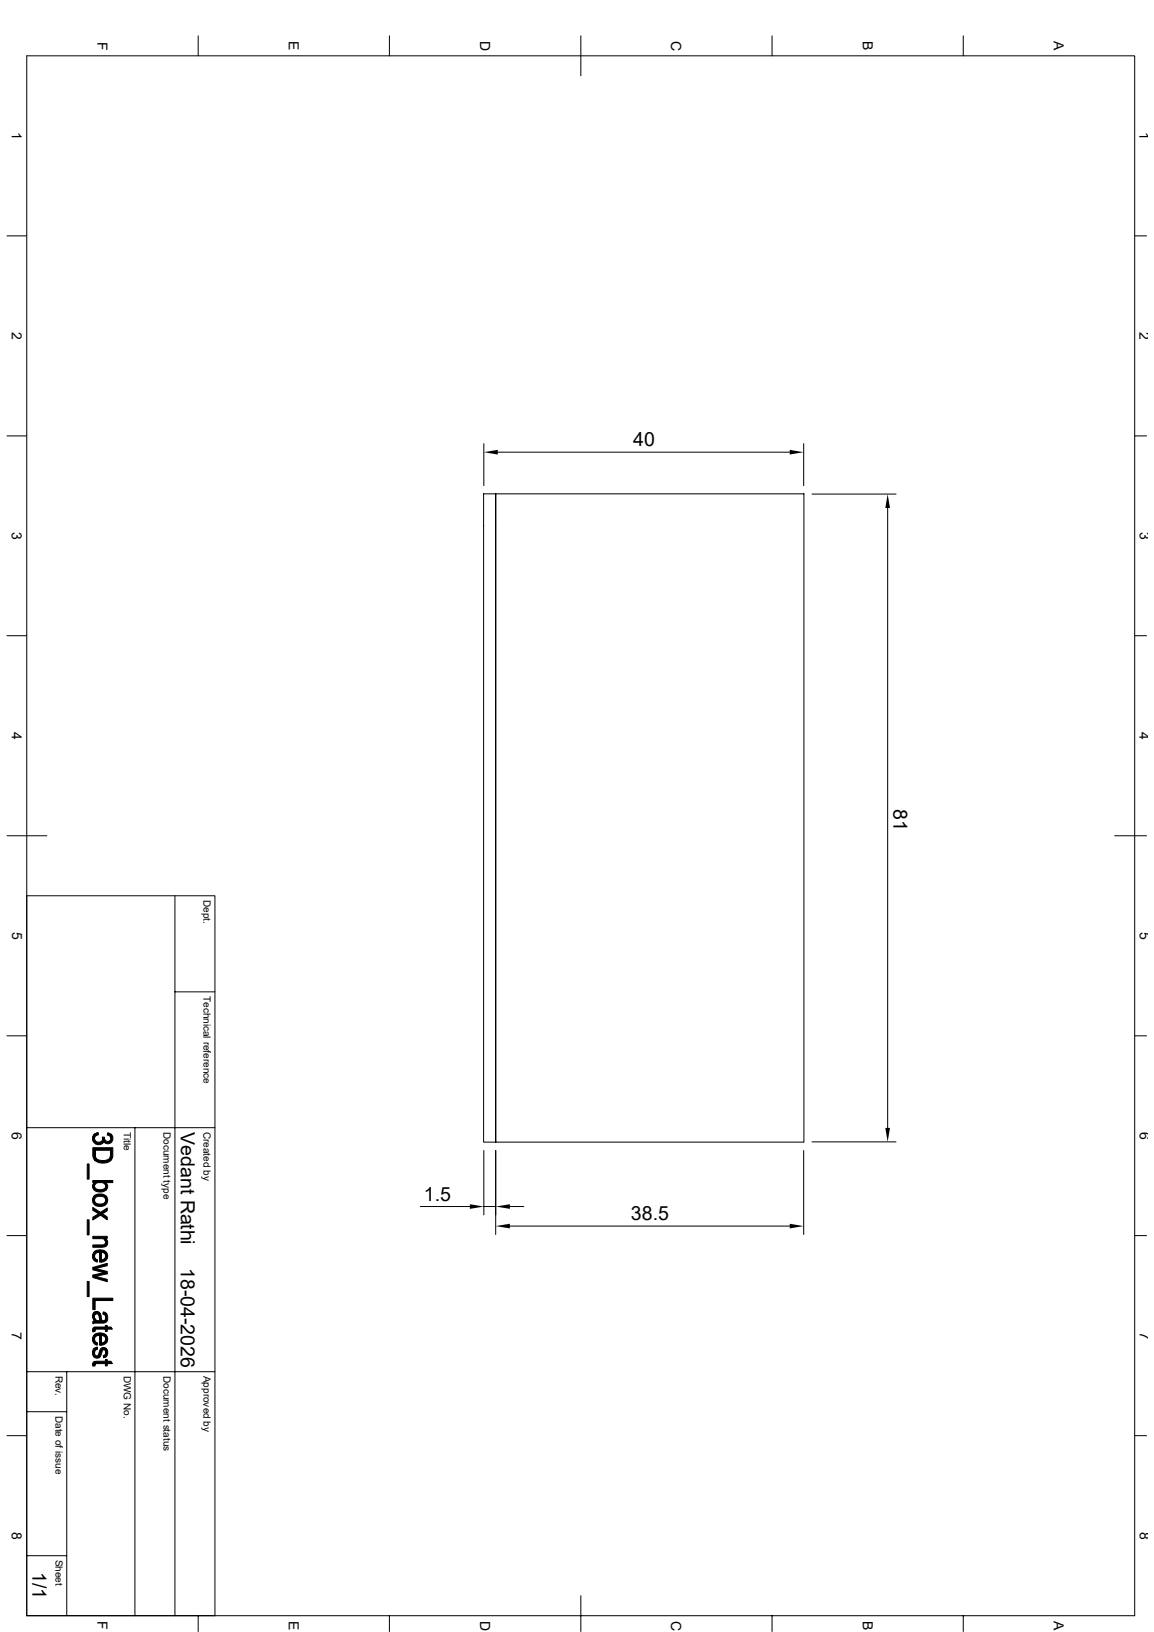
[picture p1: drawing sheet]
<svg xmlns="http://www.w3.org/2000/svg" width="210mm" height="297mm" viewBox="0 0 210 297" stroke-linecap="round" stroke-linejoin="round" font-family="sans-serif">
<g fill="none" stroke="#000" stroke-width=".18">
<path d="M4.9 10.2h201.6v283.8h-201.6zM36.1 6.5v3.7M70.9 6.5v3.7M105.7 6.5v7.3M140.5 6.5v3.7M175.3 6.5v3.7M1.3 42.9h3.6M206.5 42.9h2.2M1.3 79.3h3.6M206.5 79.3h2.2M88 89.9h2.2v118h-2.2zM88.1 80.7v7.7"/>
<path d="M90.2 89.9h56.1v118h-56.1zM90.6 82.3h53.1M146.3 80.7v7.7M147.8 89.9h15.3M161.5 92.5v112.8M1.3 115.7h3.6M206.5 115.7h2.2M1.3 152.1h7.2M202.9 152.1h5.8M4.9 163h34.2v131M31.8 163v131M1.3 188.5h3.6"/>
<path d="M31.8 180.5h7.3M206.5 188.5h2.2M4.9 205.2h34.2M24.6 205.2v88.8M76.5 219.6h9M88.1 209.4v11.7M88.1 219.6h2.1M90.2 209.4v15.3M92.8 219.6h2.5M146.3 209.4v15.3M147.8 207.8h15.3M1.3 224.9h3.6"/>
<path d="M92.8 223.1h50.9M206.5 224.9h2.2M4.9 256.9h7.2M4.9 249.6h34.2M12.1 249.6v44.4M1.3 261.3h3.6M206.5 261.3h2.2M4.9 283.1h7.2M36.1 294v2.9M70.9 294v2.9M105.7 290.4v6.5M140.5 294v2.9"/>
<path d="M175.3 294v2.9"/>
</g>
<g fill="#000" stroke="#000" stroke-width=".18">
<path d="M15.9 211.8h.3v2.8h-.3z" fill-rule="evenodd"/>
<path d="M17.1 215.3l.1-.1v.7z" fill-rule="evenodd"/>
<path d="M17.2 206.4l.7-.3v.4l-.5 .3-.2 .4z" fill-rule="evenodd"/>
<path d="M17.1 206.5l.1-.1v.8a.74 .74 0 0 0 .7 .7 .74 .74 0 0 0 .8-.7v.8a1.12 1.12 0 0 1-1.5 0 1.12 1.12 0 0 1-.1-1.5z" fill-rule="evenodd"/>
<path d="M18.6 206.9l.4 .1v.9l-.1-.2-.2 .3z" fill-rule="evenodd"/>
<path d="M17.2 217.6a1.89 1.89 0 0 1 2 0v.8a1.08 1.08 0 0 0-1.8-.5l-.2 .5z" fill-rule="evenodd"/>
<path d="M17.1 215.3l.1 .6a1.19 1.19 0 0 0 1.9 .4l.1-.3v-.8a.96 .96 0 0 1 .3 1.2 .96 .96 0 0 1-1.1 .5 1.11 1.11 0 0 1-1.2-.3 1.11 1.11 0 0 1-.1-1.3z" fill-rule="evenodd"/>
<path d="M17.1 217.7l.1-.1v.8a1.14 1.14 0 0 0 1.9 .4l.1-.2v-1a1.16 1.16 0 0 1 .2 1.4 1.16 1.16 0 0 1-1.4 .5 1.12 1.12 0 0 1-1.1-.5 1.12 1.12 0 0 1 .2-1.3z" fill-rule="evenodd"/>
<path d="M17.3 209.3v.8a1.11 1.11 0 0 0 1.5 1.1 1.08 1.08 0 0 0 1.3-1.1l.1 1.1a2.48 2.48 0 0 1-2.9 0z" fill-rule="evenodd"/>
<path d="M19.6 206.2l.6 .2v.8l-.3-.5-.4-.1z" fill-rule="evenodd"/>
<path d="M19 207.1a.6 .6 0 0 0 .5 .6 .6 .6 0 0 0 .7-.5v-.8a.96 .96 0 0 1 .1 1.4 .96 .96 0 0 1-1.3 .1z" fill-rule="evenodd"/>
<path d="M16.9 208.9h3.6v1.6l-.2 .6-.1 .1-.1-1.9h-2.8v1.9l-.4-.8z" fill-rule="evenodd"/>
<path d="M16.9 214.8h3.6v.4h-1.3v.7a1.16 1.16 0 0 0-1.8-.5l-.2 .2v-.4h-.3z" fill-rule="evenodd"/>
<path d="M15.9 222h.3v2.7h-.3z" fill-rule="evenodd"/>
<path d="M15.9 233.2h.3v2.8h-.3z" fill-rule="evenodd"/>
<path d="M17.2 239.6v.8z" fill-rule="evenodd"/>
<path d="M17.1 227.9l.1-.1 .1 1.2 .4 .3v.4a1.1 1.1 0 0 1-.6-1.8z" fill-rule="evenodd"/>
<path d="M17 238.9a.8 .8 0 0 1 1.2 .2v1.3l-.1-.7a.46 .46 0 0 0-.3-.6 .46 .46 0 0 0-.6 .4l-.1 .8a1.2 1.2 0 0 1-.1-1.4z" fill-rule="evenodd"/>
<path d="M16.9 219.8l1.4 .8-.4 .3-1-.6z" fill-rule="evenodd"/>
<path d="M19.2 225.4v.7z" fill-rule="evenodd"/>
<path d="M17.3 227.7a1.79 1.79 0 0 1 1.9 .1v.8l-.1-.4-.6-.3v1.8h-.4v-1.8l-.7 .2-.2 .5z" fill-rule="evenodd"/>
<path d="M18.8 238.8l.4 .1v.9v-.2a.49 .49 0 0 0-.5-.5z" fill-rule="evenodd"/>
<path d="M16.9 221.5l2.6-1.7v.5l-2.6 1.7z" fill-rule="evenodd"/>
<path d="M18.3 221.1l.3-.2 .3 .2 .6 .4v.5z" fill-rule="evenodd"/>
<path d="M16.9 225h2.6v.4h-.3l-.1 .4-.2-.3-.3-.1h-1.7z" fill-rule="evenodd"/>
<path d="M16.9 230.7l2.6 .7v.4l-2.6-.7z" fill-rule="evenodd"/>
<path d="M16.9 230.7l2.6-.8v.4l-2.1 .6z" fill-rule="evenodd"/>
<path d="M16.9 232.1l2-.5 .6 .2-2 .5z" fill-rule="evenodd"/>
<path d="M16.9 232.1l2.6 .7v.5l-2.6-.8z" fill-rule="evenodd"/>
<path d="M16.9 226.6h1.7a.59 .59 0 0 0 .6-.5v-.7a.87 .87 0 0 1 .3 1.1 .87 .87 0 0 1-1 .5h-1.6z" fill-rule="evenodd"/>
<path d="M18.5 227.9v1.4h.1l.4-.1 .2-.5v-.9a1.09 1.09 0 0 1 .3 1.2 1.09 1.09 0 0 1-1 .7z" fill-rule="evenodd"/>
<path d="M17.2 239.9l.4 .4 .6 .1v-1.3l.3 .8a.4 .4 0 0 0 .4 .5 .4 .4 0 0 0 .3-.6v-.9a1.03 1.03 0 0 1 .4 1.1 1.03 1.03 0 0 1-.8 .8h-1.6l-.3 .1v-.4l.3-.1z" fill-rule="evenodd"/>
<path d="M16.9 236.3h3.6v.4h-3.2v1.6h-.4z" fill-rule="evenodd"/>
<path d="M16.9 241.7l.4-.2v.8l-.4 .1z" fill-rule="evenodd"/>
<path d="M17.1 247.8h.2v.8h-.4l-.1-.4z" fill-rule="evenodd"/>
<path d="M17.1 243l.1-.1 .1 1.2 .4 .3v.4a1.1 1.1 0 0 1-.6-1.8z" fill-rule="evenodd"/>
<path d="M17.2 245.4l.5-.2v.4l-.3 .1-.2 .5z" fill-rule="evenodd"/>
<path d="M17.2 242.9a1.69 1.69 0 0 1 2 0v.8l-.1-.4-.6-.3v1.8h-.4v-1.8l-.7 .2-.2 .6z" fill-rule="evenodd"/>
<path d="M17.1 245.4h.1v.8a.44 .44 0 0 0 .4 .6 .44 .44 0 0 0 .4-.6 .82 .82 0 0 1 .4-.8 .82 .82 0 0 1 .9 0l-.1 .8v-.2a.35 .35 0 0 0-.3-.4 .35 .35 0 0 0-.4 .5 1.11 1.11 0 0 1-.8 1.1 1.06 1.06 0 0 1-.6-1.8z" fill-rule="evenodd"/>
<path d="M18.5 243v1.4h.1l.4-.1 .2-.4v-1a1.09 1.09 0 0 1 .3 1.2 1.09 1.09 0 0 1-1 .7z" fill-rule="evenodd"/>
<path d="M19.3 245.4a.99 .99 0 0 1 .3 1 .99 .99 0 0 1-.8 .7v-.4l.3-.1 .1-.3z" fill-rule="evenodd"/>
<path d="M17.3 241.5h1.9v-.3h.3v.3h.7l.2 .4h-.9v.4h-.3v-.4h-1.7l-.2 .2z" fill-rule="evenodd"/>
<path d="M17.3 247.8l1.9-.1v-.3h.3v.3h.7l.2 .5h-.9v.4h-.3v-.4h-1.8l-.1 .2z" fill-rule="evenodd"/>
</g>
<path d="M88.1 82.3l2.5-.4v.8zM143.7 81.9l2.6 .4-2.6 .4zM161.5 89.9l.5 2.6h-.9zM85.5 219.2l2.6 .4-2.6 .4zM90.2 219.6l2.6-.4v.8zM161.1 205.3h.9l-.5 2.5zM90.2 223.1l2.6-.4v.9zM143.7 222.7l2.6 .4-2.6 .5z" fill="#000"/>
<g font-size="3.6">
<text x="115.2" y="81.2">40</text>
<text x="162.6" y="147.2" transform="rotate(90 162.6 147.2)">81</text>
<text x="32.9" y="206" transform="rotate(90 32.9 206)">Vedant Rathi</text>
<text x="77.1" y="218.5">1.5</text>
<text x="114.8" y="222">38.5</text>
<text x="32.9" y="230.7" transform="rotate(90 32.9 230.7)">18-04-2026</text>
<text x="5.9" y="286.1" transform="rotate(90 5.9 286.1)">1/1</text>
</g>
<g font-size="2.5">
<text x="17.7" y="7.6" transform="rotate(90 17.7 7.6)">F</text>
<text x="52.6" y="7.5" transform="rotate(90 52.6 7.5)">E</text>
<text x="87.4" y="7.5" transform="rotate(90 87.4 7.5)">D</text>
<text x="122.2" y="7.5" transform="rotate(90 122.2 7.5)">C</text>
<text x="157" y="7.5" transform="rotate(90 157 7.5)">B</text>
<text x="191.8" y="7.5" transform="rotate(90 191.8 7.5)">A</text>
<text x="2.2" y="24" transform="rotate(90 2.2 24)">1</text>
<text x="207.4" y="24" transform="rotate(90 207.4 24)">1</text>
<text x="2.2" y="60.4" transform="rotate(90 2.2 60.4)">2</text>
<text x="207.4" y="60.4" transform="rotate(90 207.4 60.4)">2</text>
<text x="2.2" y="96.8" transform="rotate(90 2.2 96.8)">3</text>
<text x="207.4" y="96.8" transform="rotate(90 207.4 96.8)">3</text>
<text x="2.2" y="133.2" transform="rotate(90 2.2 133.2)">4</text>
<text x="207.4" y="133.2" transform="rotate(90 207.4 133.2)">4</text>
<text x="2.2" y="169.6" transform="rotate(90 2.2 169.6)">5</text>
<text x="207.4" y="169.6" transform="rotate(90 207.4 169.6)">5</text>
<text x="2.2" y="206" transform="rotate(90 2.2 206)">6</text>
<text x="207.4" y="206" transform="rotate(90 207.4 206)">6</text>
<text x="2.2" y="242.4" transform="rotate(90 2.2 242.4)">7</text>
<text x="207.4" y="242.4" transform="rotate(90 207.4 242.4)">7</text>
<text x="2.2" y="278.8" transform="rotate(90 2.2 278.8)">8</text>
<text x="207.4" y="278.8" transform="rotate(90 207.4 278.8)">8</text>
<text x="17.7" y="295.1" transform="rotate(90 17.7 295.1)">F</text>
<text x="52.6" y="295" transform="rotate(90 52.6 295)">E</text>
<text x="87.4" y="294.9" transform="rotate(90 87.4 294.9)">D</text>
<text x="122.2" y="294.9" transform="rotate(90 122.2 294.9)">C</text>
<text x="157" y="295" transform="rotate(90 157 295)">B</text>
<text x="191.8" y="295" transform="rotate(90 191.8 295)">A</text>
</g>
<g font-size="1.8">
<text x="37" y="163.7" transform="rotate(90 37 163.7)">Dept.</text>
<text x="37" y="181.2" transform="rotate(90 37 181.2)">Technical reference</text>
<text x="22.5" y="206" transform="rotate(90 22.5 206)">Title</text>
<text x="29.8" y="206" transform="rotate(90 29.8 206)">Document type</text>
<text x="37" y="206" transform="rotate(90 37 206)">Created by</text>
<text x="10.1" y="250.4" transform="rotate(90 10.1 250.4)">Rev.</text>
<text x="22.5" y="250.4" transform="rotate(90 22.5 250.4)">DWG No.</text>
<text x="29.8" y="250.4" transform="rotate(90 29.8 250.4)">Document status</text>
<text x="37" y="250.4" transform="rotate(90 37 250.4)">Approved by</text>
<text x="10.1" y="257.6" transform="rotate(90 10.1 257.6)">Date of issue</text>
<text x="10.1" y="283.9" transform="rotate(90 10.1 283.9)">Sheet</text>
</g>
</svg>
